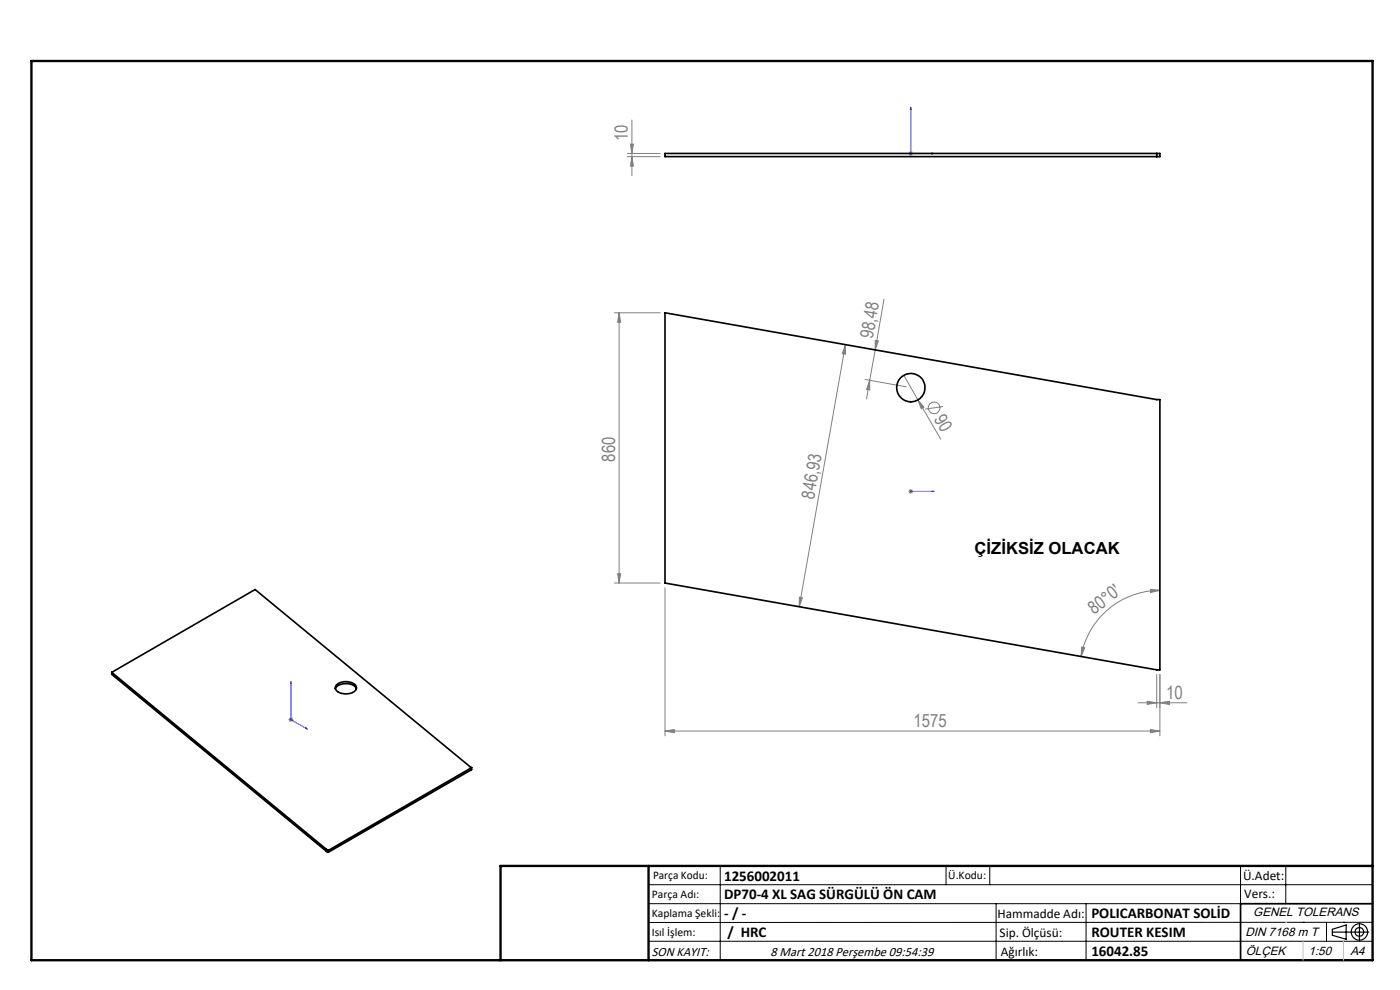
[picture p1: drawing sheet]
<svg xmlns="http://www.w3.org/2000/svg" width="297mm" height="210mm" viewBox="0 0 297 210" stroke-linecap="round" stroke-linejoin="round" font-family="sans-serif">
<g fill="none" stroke="#808080" stroke-width=".21">
<path d="M133.1 32.6h7M133.1 33.2h7M133.7 30.6h.7l-.3 2zM134.1 33.2l.3 2h-.7zM134.1 25.5v11.7M192.7 32.6h1M192.9 32.2l.7 .7M193.2 32.1v1M193.6 32.2l-.7 .7M130.3 66.3h9.8M131.3 66.3l.4 2.1h-.7zM131.3 66.3v57.4"/>
<path d="M179.4 73.1v2l-.7-.1zM179.4 73.1l-9.9 55.6M185.7 72.2l.6 .1-.6 1.9zM185.7 74.2l-1.2 6.5M187.5 63.5l-1.8 10.7M191.7 79.6l3 5.2M183.5 80.5l8.7 1.5M184.5 80.7v2l-.7-.1zM184.5 80.7l-.7 3.9M194.7 84.8l1.3 1.6-.6 .3zM194.7 84.8l4.9 8.4M200 86.2l-3.7 .6"/>
<path d="M192.7 104.2h1M192.9 103.9l.7 .7M193.2 103.7v1M193.6 103.9l-.7 .7M130.3 123.7h9.8M131 121.7h.7l-.4 2zM141.1 124.7v31.4M169.6 126.7l.6 .1-.7 1.9zM229.5 137.2l.6 .2-.8 1.9zM244.1 125l2 .2-2 .5zM246.1 125.2a17 17 0 0 0-16.8 14.1M61.2 152.6h1"/>
<path d="M61.3 152.3l.8 .7M61.7 152.1v1M62.1 152.3l-.8 .7M141.1 155.1l2-.3v.6zM141.1 155.1h105M241.4 149.1h10.4M243.4 148.8l2 .3-2 .3zM244.1 154.8l2 .3-2 .3zM245.4 143.1v7M246.1 149.1l2-.3v.6zM246.1 143.1v13"/>
<circle cx="198.2" cy="86.5" r="1.24"/>
</g>
<g fill="none" stroke="#000" stroke-width=".25">
<path d="M282.6 197.7h7.8M282.6 197.1l3-.9v3l-3-.8zM288.4 195.8v3.8M106.2 203.7h185"/>
<circle cx="288.4" cy="197.7" r="1.74"/>
<circle cx="288.4" cy="197.7" r=".93"/>
</g>
<path d="M193.2 22.7l.2 .5h-.3zM193.2 22.7v9.9h5M197.7 32.4l.5 .2-.5 .1zM193.1 104.2h.3zM193.2 104.2h.1M193.2 104.2h5M198.2 104.2h-.5h.5M61.7 144.6v8l3.5 2M61.7 144.6l.1 .4-.2-.1zM64.8 154.3l.4 .3-.4-.1z" fill="none" stroke="#00f" stroke-width=".21"/>
<g fill="none" stroke="#000" stroke-width=".21">
<path d="M137.6 187.7h153.6M137.6 191.7h153.6M137.6 199.7h153.6M152.8 183.7v20M200.7 183.7v4M210 183.7v4M211.3 191.7v12M230.4 191.7v12M263.2 183.7v20M272.8 183.7v8M276.4 195.6h.1M281.4 195.6v4.1"/>
<path d="M285 195.6h.1M291.2 195.6l-153.6 .1"/>
</g>
<path d="M291.2 191.7h-28v12" fill="none" stroke="#000" stroke-width=".35"/>
<path d="M6.7 12.9h284.5v190.8h-284.5zM137.6 183.7v20M291.2 183.7h-185v20" fill="none" stroke="#000" stroke-width=".5"/>
<path d="M276.4 199.7v4M285 199.7v4" fill="none" stroke="#c0c0c0" stroke-width=".21"/>
<path d="M272.8 195.6h.1" fill="none" stroke="#c0c0c0" stroke-width=".25"/>
<g fill="#00f">
<path d="M197.7 104.2h.5zM193.1 104.2h.3z"/>
<path d="M197.7 32.4l.5 .2-.5 .1zM193.2 22.7l.2 .5h-.3z"/>
<path d="M64.8 154.3l.4 .3-.4-.1zM61.7 144.6l.1 .4-.2-.1z"/>
</g>
<g fill="#808080">
<path d="M194.7 84.8l1.3 1.6-.6 .3z"/>
<path d="M141.1 155.1l2-.3v.6zM244.1 154.8l2 .3-2 .3z"/>
<path d="M246.1 149.1l2-.3v.6zM243.4 148.8l2 .3-2 .3z"/>
<path d="M244.1 125l2 .2-2 .5zM229.5 137.2l.6 .2-.8 1.9z"/>
<path d="M169.6 126.7l.6 .1-.7 1.9zM179.4 73.1v2l-.7-.1zM184.5 80.7v2l-.7-.1zM185.7 72.2l.6 .1-.6 1.9z"/>
<path d="M134.1 33.2l.3 2h-.7zM133.7 30.6h.7l-.3 2z"/>
<path d="M131.3 66.3l.4 2.1h-.7zM131 121.7h.7l-.4 2z"/>
</g>
<g fill="none" stroke="#000" stroke-width=".35">
<path d="M141.1 32.6h105v.6h-105zM245.4 32.6v.6M141.1 66.3l104.3 18.5h.7v57.3h-.7l-104.3-18.4zM23.7 142.6l30.4-17.5 45.9 37.7M23.7 142.6l45.6 37.6M23.7 142.6v.4l45.6 37.6M71.2 146.1a2.67 2.67 0 0 1 3.2-.9l.8 .3 .4 .6M71.4 145.2a3.1 3.1 0 0 1 4.1 .3 1.2 1.2 0 0 1-1.1 1.6 2.59 2.59 0 0 1-3.3-1.1zM100 162.8l-30.4 17.6M100 162.8v.5l-30.4 17.5M69.3 180.2l.3 .2M69.3 180.6l.3 .2"/>
<path d="M69.3 180.2v.4M69.6 180.4v.4"/>
<circle cx="193.2" cy="82.2" r="3"/>
</g>
<g font-size="3.9" fill="#808080">
<text x="133.2" y="29.9" transform="rotate(-90 133.2 29.9)">10</text>
<text x="185.2" y="72" transform="rotate(-80 185.2 72)">98,48</text>
<text x="198" y="88.9" transform="rotate(60 198 88.9)">90</text>
<text x="130.5" y="97.9" transform="rotate(-90 130.5 97.9)">860</text>
<text x="172.7" y="106" transform="rotate(-80 172.7 106)">846,93</text>
<text x="232.1" y="130.4" transform="rotate(-38 232.1 130.4)">80°0'</text>
<text x="247.4" y="148.2">10</text>
<text x="193.8" y="154.2">1575</text>
</g>
<text font-size="3.5" x="206.8" y="117.5">ÇİZİKSİZ OLACAK</text>
<g font-size="3.2">
<text x="153.6" y="190.8">DP70-4 XL SAG SÜRGÜLÜ ÖN CAM</text>
<text x="153.6" y="186.8">1256002011</text>
<text x="153.6" y="194.8">- / -</text>
<text x="231.5" y="194.8">POLICARBONAT SOLİD</text>
<text x="154.3" y="198.8">/ HRC</text>
<text x="231.5" y="198.7">ROUTER KESIM</text>
<text x="231.5" y="202.8">16042.85</text>
</g>
<g font-size="2.8">
<text x="263.7" y="186.7">Ü.Adet:</text>
<text x="263.9" y="190.5">Vers.:</text>
<text x="211.6" y="194.8">Hammadde Adı:</text>
<text x="138.3" y="202.8">SON KAYIT:</text>
<text x="163.5" y="202.8">8 Mart 2018 Perşembe 09:54:39</text>
<text x="212.1" y="198.7">Sip. Ölçüsü:</text>
<text x="212.3" y="202.7">Ağırlık:</text>
</g>
<g font-size="2.6">
<text x="265.9" y="194.4">GENEL TOLERANS</text>
<text x="264.2" y="198.5">DIN 7168 m T</text>
<text x="264.3" y="202.6">ÖLÇEK</text>
<text x="277.6" y="202.6">1:50</text>
<text x="286.5" y="202.6">A4</text>
</g>
<g font-size="2.5">
<text x="138.3" y="190.5">Parça Adı:</text>
<text x="138.5" y="186.5">Parça Kodu:</text>
<text x="201.2" y="186.5">Ü.Kodu:</text>
<text x="138.3" y="194.5">Kaplama Şekli:</text>
<text x="138.3" y="198.6">Isıl İşlem:</text>
</g>
</svg>
